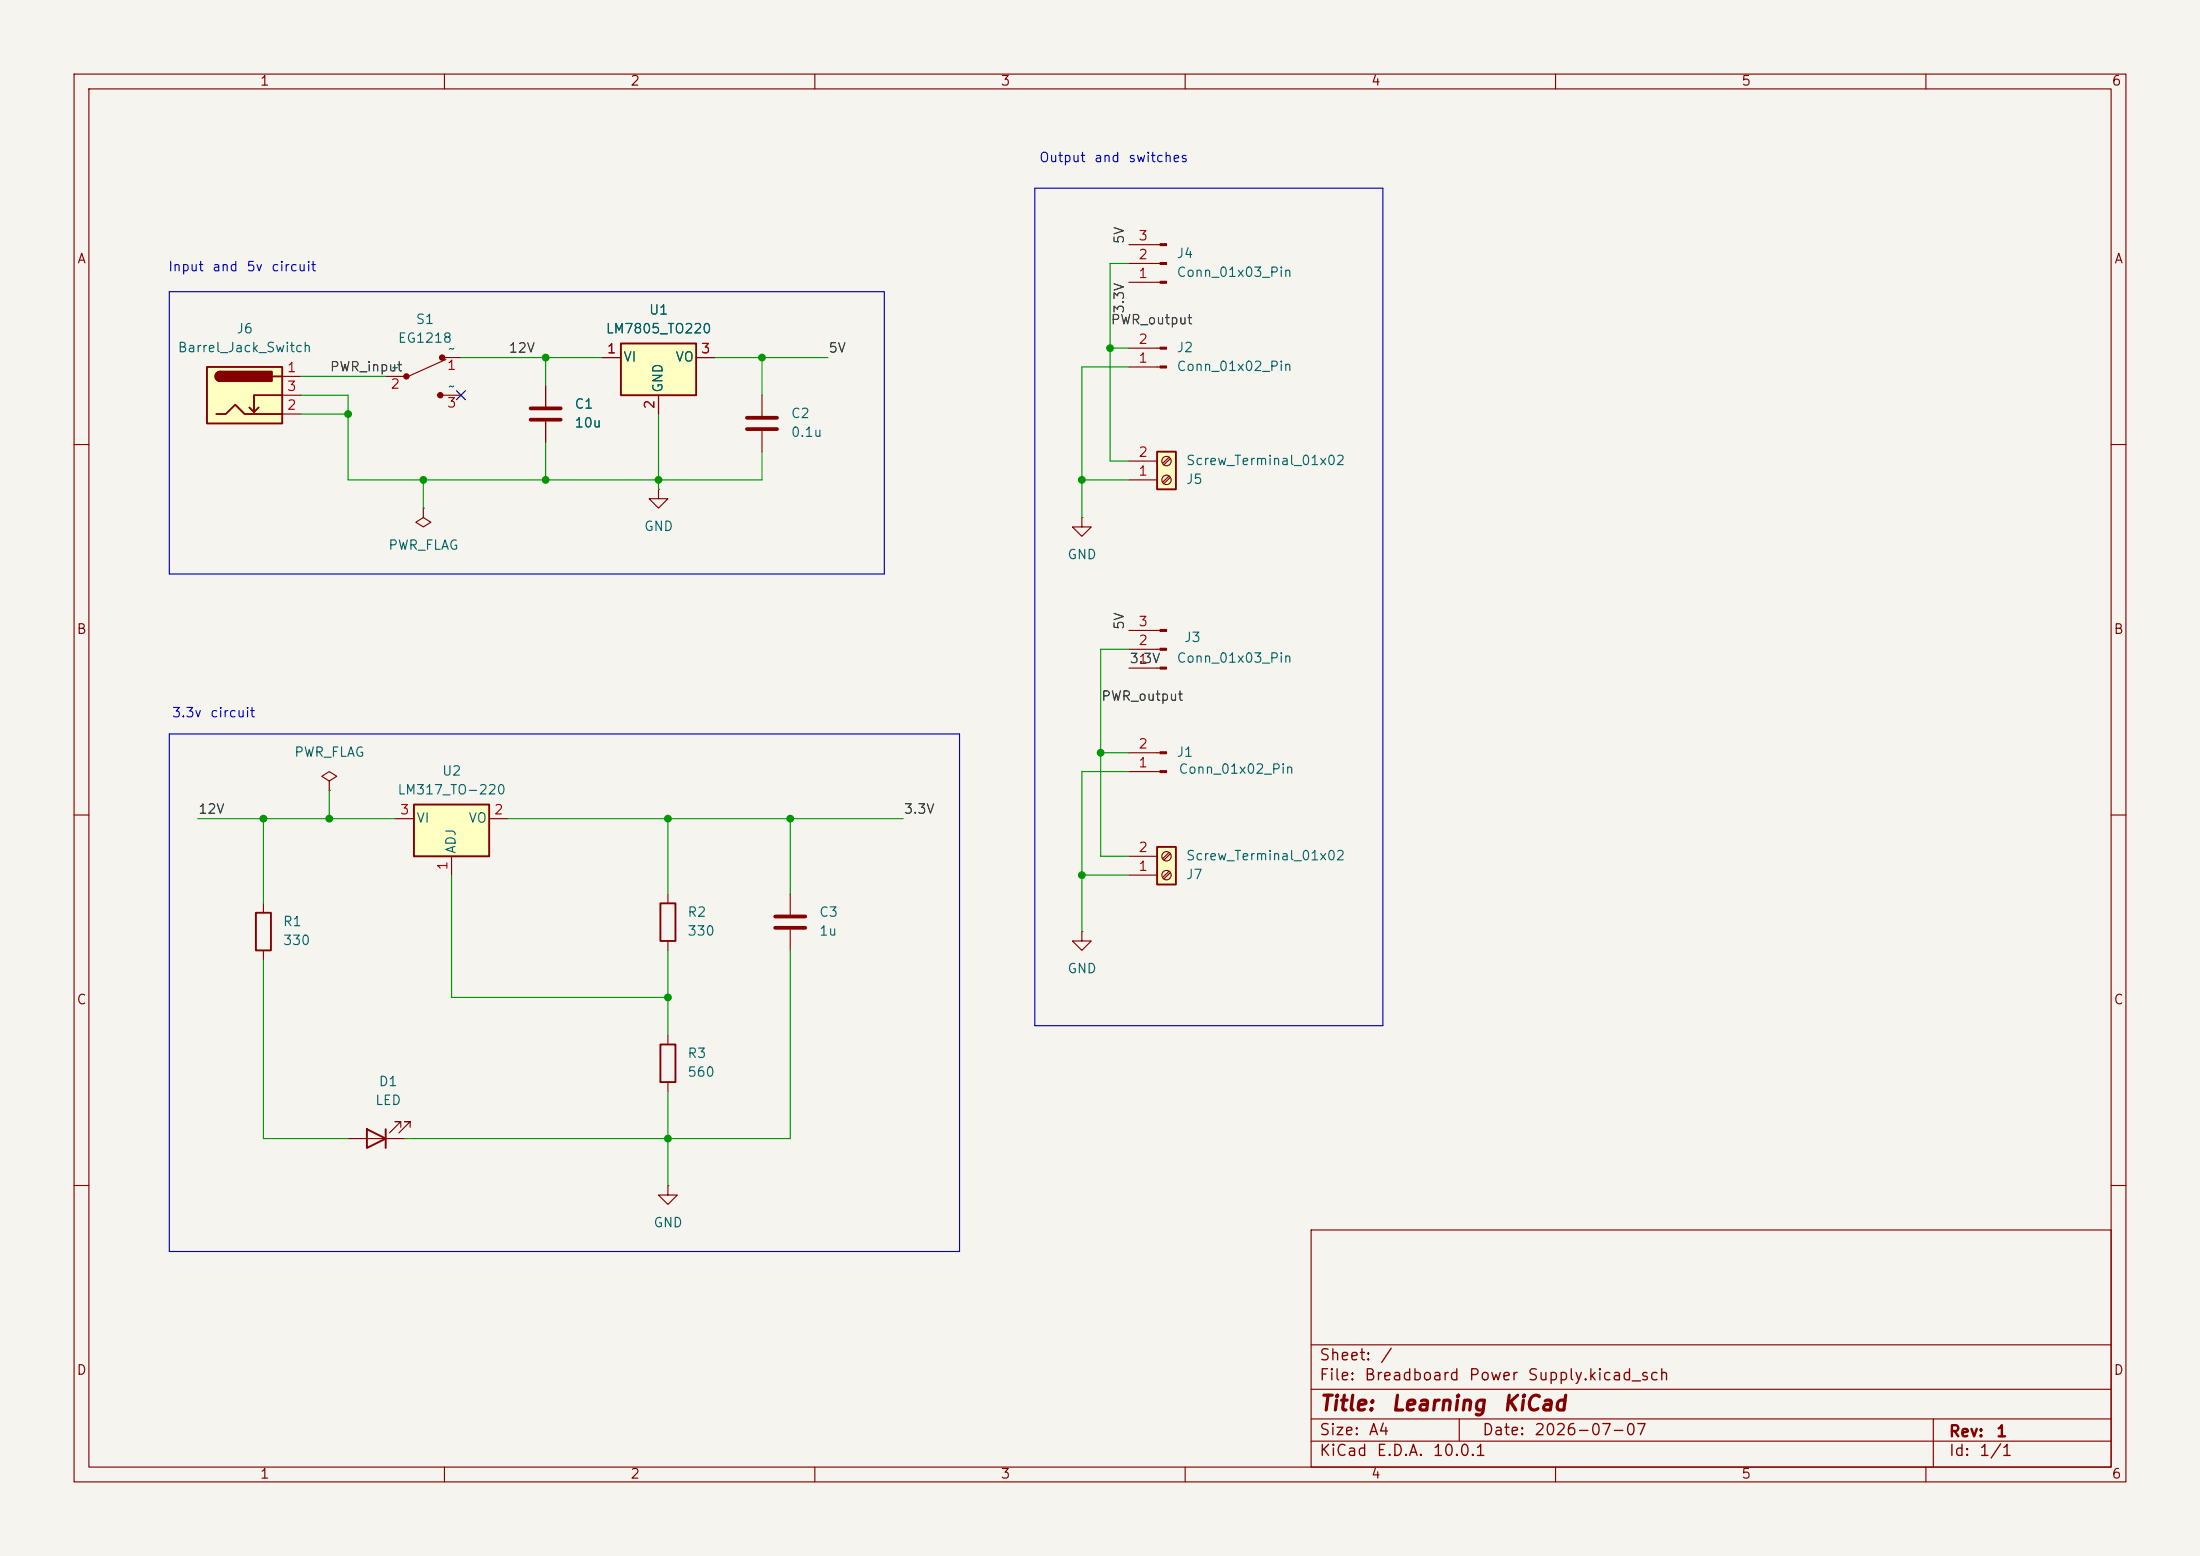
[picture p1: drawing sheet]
<svg xmlns="http://www.w3.org/2000/svg" width="297mm" height="210mm" viewBox="0 0 297 210" stroke-linecap="round" stroke-linejoin="round" font-family="sans-serif">
<path d="M0 0h297v210h-297z" fill="#f5f4ef" stroke="#f5f4ef" stroke-width=".14"/>
<g fill="none" stroke="#840000" stroke-width=".15">
<path d="M10 10h277v190h-277zM12 12h273v186h-273zM60 10v2M110 10v2M160 10v2M210 10v2M260 10v2M10 60h2M146 69.9v1.2h1.3l-1.3 1.3-1.2-1.3h1.2M146 69.9h.1M285 60h2M10 110h2"/>
<path d="M44.4 105.4l1.1-.6-1.1-.7-1 .7 1 .6v1.3M44.4 106.7h.1M285 110h2M106.7 120.7v2.7M106.7 125.5v2.8M10 160h2M177 166h108v32h-108zM285 160h2M60 198v2M110 198v2M160 198v2M177 194.5h108"/>
<path d="M177 191.5h108M177 187.5h108M177 181.5h108M197 191.5v3M210 198v2M260 198v2M261 191.5v6.5"/>
</g>
<path d="M104.6 123.7h4.1M104.6 125.2h4.1" fill="none" stroke="#840000" stroke-width=".51"/>
<path d="M83.8 46.4h10.2v6.9h-10.2z" fill="#ffffc2"/>
<path d="M83.8 46.4h10.2v6.9h-10.2zM34.5 123.2h2.1v5.1h-2.1z" fill="none" stroke="#840000" stroke-width=".25"/>
<path d="M73.7 52.1v2.8M73.7 56.9v2.8M81.3 48.3h2.5M88.9 53.3v2.6M94 48.3h2.5M102.9 53.3v2.8M102.9 58.2v2.8M35.6 121.9v1.3M35.6 128.3v1.2" fill="none" stroke="#840000" stroke-width=".15"/>
<path d="M71.6 55.1h4.1M71.6 56.6h4.1M100.8 56.4h4.1M100.8 57.9h4.1" fill="none" stroke="#840000" stroke-width=".51"/>
<path d="M55.9 108.6h10.1v7h-10.1z" fill="#ffffc2"/>
<path d="M55.9 108.6h10.1v7h-10.1zM89.2 121.9h2v5.1h-2zM49.5 152.4l2.6 1.3-2.6 1.2zM52.1 152.4v2.5" fill="none" stroke="#840000" stroke-width=".25"/>
<g fill="none" stroke="#840000" stroke-width=".15">
<path d="M152.4 38.1h4.2M152.4 35.6h4.2M152.4 33h4.2M53.3 110.5h2.6M61 115.6v2.5M66 110.5h2.6M152.4 104.1h4.2M152.4 101.6h4.2M90.2 120.7v1.2M90.2 127v1.3M47 153.7h7.6M54.1 152.1v-.7h-.8h.8l-1.5 1.5"/>
<path d="M55.4 152.1v-.7h-.8h.8l-1.6 1.5"/>
</g>
<g fill="#840000" stroke="#840000" stroke-width=".15">
<path d="M156.6 38h.9v.2h-.9z"/>
<path d="M156.6 35.4h.9v.3h-.9z"/>
<path d="M156.6 32.9h.9v.2h-.9z"/>
<path d="M156.6 104h.9v.3h-.9z"/>
<path d="M156.6 101.5h.9v.2h-.9z"/>
</g>
<path d="M156.2 114.3h2.5v5.1h-2.5z" fill="#ffffc2"/>
<path d="M156.2 114.3h2.5v5.1h-2.5zM89.2 141h2v5.1h-2z" fill="none" stroke="#840000" stroke-width=".25"/>
<g fill="none" stroke="#840000" stroke-width=".15">
<path d="M57.1 68.6v1.3l1.1 .6-1.1 .6-1-.6 1-.6M57.1 68.6h.1M88.9 66v1.3h1.3l-1.3 1.3-1.3-1.3h1.3M88.9 66h.1M152.4 118.1h3.8M152.4 115.6h3.8M157.8 117.6l-.9 .8M157.8 115.1l-.9 .8M158 117.8l-.9 .8M158 115.2l-.9 .9M90.2 139.7v1.3M146 125.7v1.3h1.3l-1.3 1.3-1.2-1.3h1.2"/>
<path d="M146 125.7h.1M90.2 146.1v1.2M90.2 160v1.3h1.2l-1.2 1.3-1.3-1.3h1.3M90.2 160h.1"/>
<circle cx="157.5" cy="118.1" r=".63"/>
<circle cx="157.5" cy="115.6" r=".63"/>
</g>
<path d="M27.9 49.5h10.2v7.7h-10.2z" fill="#ffffc2"/>
<path d="M27.9 49.5h10.2v7.7h-10.2zM29.2 55.9h1.3l1.2-1.3 1.3 1.3h5.1M29.7 50.2a.64 .64 0 0 0-.6 .6 .64 .64 0 0 0 .6 .6M34.9 55l-.6 .6M36.8 50.8h1.3M38.1 53.3h-3.8v2.3l-.6-.6" fill="none" stroke="#840000" stroke-width=".25"/>
<g fill="#840000" stroke="#840000" stroke-width=".25">
<path d="M29.3 50.4l.4-.2v1.2a.63 .63 0 0 1-.6-.4 .63 .63 0 0 1 .2-.6z"/>
<path d="M29.7 50.2h7v1.2h-7z"/>
</g>
<path d="M38.1 50.8h2.5M38.1 55.9h2.5M38.1 53.3h2.5M52.1 50.8h2.5M59.7 53.3h2.5M59.7 48.3h2.5M60.2 48.5l-5.1 2.3M152.4 90.2h4.2M152.4 87.6h4.2M152.4 85.1h4.2" fill="none" stroke="#840000" stroke-width=".15"/>
<g fill="#840000" stroke="#840000" stroke-width=".15">
<path d="M156.6 90h.9v.3h-.9z"/>
<path d="M156.6 87.5h.9v.3h-.9z"/>
<path d="M156.6 85h.9v.2h-.9z"/>
<circle cx="54.9" cy="50.8" r=".36"/>
<circle cx="59.4" cy="53.3" r=".36"/>
<circle cx="59.7" cy="48.3" r=".36"/>
</g>
<path d="M156.2 61h2.5v5h-2.5z" fill="#ffffc2"/>
<path d="M156.2 61h2.5v5h-2.5z" fill="none" stroke="#840000" stroke-width=".25"/>
<g fill="none" stroke="#840000" stroke-width=".15">
<path d="M73.7 52.1v2.8M73.7 56.9v2.8M81.3 48.3h2.5M88.9 53.3v2.6M94 48.3h2.5M152.4 49.5h4.2M152.4 47h4.2M152.4 64.8h3.8M152.4 62.2h3.8M157.8 64.3l-.9 .8M157.8 61.7l-.9 .9M158 64.4l-.9 .9"/>
<path d="M158 61.9l-.9 .8"/>
<circle cx="157.5" cy="62.2" r=".63"/>
<circle cx="157.5" cy="64.8" r=".63"/>
</g>
<g fill="#840000" stroke="#840000" stroke-width=".15">
<path d="M156.6 49.4h.9v.3h-.9z"/>
<path d="M156.6 46.9h.9v.2h-.9z"/>
</g>
<path d="M22.9 39.4h96.5v38.1h-96.5zM139.7 25.4h47v113h-47zM22.9 99.1h106.6v69.8h-106.6z" fill="none" stroke="#0000c2" stroke-width=".15"/>
<g fill="none" stroke="#009600" stroke-width=".15">
<path d="M152.4 35.6h-2.5v26.6h2.5M40.6 53.3h6.4v11.5h55.9v-3.8M40.6 50.8h11.5M40.6 55.9h6.4M62.2 48.3h19.1M73.7 48.3v3.8M73.7 59.7v5.1M88.9 55.9v10.1M96.5 48.3h15.3M102.9 48.3v5M149.9 47h2.5M152.4 49.5h-6.4v20.4"/>
<path d="M57.1 64.8v3.8M146 64.8h6.4M152.4 87.6h-3.8v28h3.8M26.7 110.5h26.6M35.6 110.5v11.4M44.4 106.7v3.8M61 118.1v16.5h29.2M68.6 110.5h53.3M90.2 110.5v10.2M106.7 110.5v10.2M146 118.1h6.4M148.6 101.6h3.8"/>
<path d="M152.4 104.1h-6.4v21.6M35.6 129.5v24.2h11.4M90.2 128.3v11.4M106.7 128.3v25.4h-52.1M90.2 147.3v12.7"/>
</g>
<path d="M61.6 52.7l1.2 1.2M62.8 52.7l-1.2 1.2" fill="none" stroke="#000084" stroke-width=".15"/>
<g fill="#009600" stroke="#009600" stroke-width=".14">
<circle cx="57.1" cy="64.8" r=".46"/>
<circle cx="73.7" cy="48.3" r=".46"/>
<circle cx="102.9" cy="48.3" r=".46"/>
<circle cx="47" cy="55.9" r=".46"/>
<circle cx="73.7" cy="64.8" r=".46"/>
<circle cx="148.6" cy="101.6" r=".46"/>
<circle cx="90.2" cy="153.7" r=".46"/>
<circle cx="90.2" cy="110.5" r=".46"/>
<circle cx="90.2" cy="134.6" r=".46"/>
<circle cx="146" cy="118.1" r=".46"/>
<circle cx="35.6" cy="110.5" r=".46"/>
<circle cx="106.7" cy="110.5" r=".46"/>
<circle cx="88.9" cy="64.8" r=".46"/>
<circle cx="44.4" cy="110.5" r=".46"/>
<circle cx="149.9" cy="47" r=".46"/>
<circle cx="146" cy="64.8" r=".46"/>
</g>
<g font-size="2" fill="#840000">
<text x="178" y="190.9">Title:</text>
<text x="187.7" y="190.9">Learning</text>
<text x="202.7" y="190.9">KiCad</text>
</g>
<g font-size="1.5" fill="#840000">
<text x="178" y="184">Sheet:</text>
<text x="186.2" y="184">/</text>
<text x="178" y="186.7">File:</text>
<text x="184.1" y="186.7">Breadboard</text>
<text x="198.2" y="186.7">Power</text>
<text x="206.1" y="186.7">Supply.kicad_sch</text>
<text x="178" y="196.9">KiCad</text>
<text x="178" y="194.1">Size:</text>
<text x="184.7" y="194.1">A4</text>
<text x="185.7" y="196.9">E.D.A.</text>
<text x="193.3" y="196.9">10.0.1</text>
<text x="200" y="194.1">Date:</text>
<text x="207" y="194.1">2026-07-07</text>
<text x="263" y="194.3">Rev:</text>
<text x="263" y="196.9">Id:</text>
<text x="267.1" y="196.9">1/1</text>
<text x="269.4" y="194.3">1</text>
</g>
<g font-size="1.3" fill="#840000">
<text x="35" y="11.9">1</text>
<text x="85" y="11.9">2</text>
<text x="135" y="11.9">3</text>
<text x="185" y="11.9">4</text>
<text x="235" y="11.9">5</text>
<text x="285" y="11.9">6</text>
<text x="10.3" y="35.9">A</text>
<text x="285.3" y="35.9">A</text>
<text x="10.3" y="85.9">B</text>
<text x="285.3" y="85.9">B</text>
<text x="10.3" y="135.9">C</text>
<text x="285.3" y="135.9">C</text>
<text x="10.3" y="185.9">D</text>
<text x="285.3" y="185.9">D</text>
<text x="35" y="199.9">1</text>
<text x="85" y="199.9">2</text>
<text x="135" y="199.9">3</text>
<text x="185" y="199.9">4</text>
<text x="235" y="199.9">5</text>
<text x="285" y="199.9">6</text>
</g>
<g font-size="1.3" fill="#0000c2">
<text x="140.2" y="22.2">Output</text>
<text x="147.6" y="22.2">and</text>
<text x="152.2" y="22.2">switches</text>
<text x="22.6" y="36.9">Input</text>
<text x="28.6" y="36.9">and</text>
<text x="33.2" y="36.9">5v</text>
<text x="36.5" y="36.9">circuit</text>
<text x="23.1" y="97.1">3.3v</text>
<text x="28.3" y="97.1">circuit</text>
</g>
<g font-size="1.3" fill="#0f0f0f">
<text x="152.1" y="33" transform="rotate(-90 152.1 33)">5V</text>
<text x="68.6" y="47.9">12V</text>
<text x="111.8" y="47.9">5V</text>
<text x="149.9" y="44.1">PWR_output</text>
<text x="152.1" y="42.4" transform="rotate(-90 152.1 42.4)">3.3V</text>
<text x="44.4" y="50.5">PWR_input</text>
<text x="152.1" y="85.1" transform="rotate(-90 152.1 85.1)">5V</text>
<text x="152.4" y="89.8">3.3V</text>
<text x="148.6" y="94.9">PWR_output</text>
<text x="26.7" y="110.1">12V</text>
<text x="121.9" y="110.1">3.3V</text>
</g>
<g font-size="1.3" fill="#a90000">
<text x="153.6" y="35.3">2</text>
<text x="153.6" y="32.8">3</text>
<text x="153.6" y="37.8">1</text>
<text x="153.6" y="46.7">2</text>
<text x="38.7" y="50.5">1</text>
<text x="38.7" y="53.1">3</text>
<text x="52.6" y="52.8">2</text>
<text x="60.3" y="50.2">1</text>
<text x="81.8" y="48">1</text>
<text x="94.5" y="48">3</text>
<text x="153.6" y="49.3">1</text>
<text x="38.7" y="55.6">2</text>
<text x="60.3" y="55.3">3</text>
<text x="88.6" y="55.3" transform="rotate(-90 88.6 55.3)">2</text>
<text x="153.6" y="64.5">1</text>
<text x="153.6" y="62">2</text>
<text x="153.6" y="89.9">1</text>
<text x="153.6" y="87.4">2</text>
<text x="153.6" y="84.8">3</text>
<text x="153.6" y="101.3">2</text>
<text x="153.6" y="103.9">1</text>
<text x="53.9" y="110.2">3</text>
<text x="66.6" y="110.2">2</text>
<text x="60.7" y="117.5" transform="rotate(-90 60.7 117.5)">1</text>
<text x="153.6" y="117.9">1</text>
<text x="153.6" y="115.3">2</text>
</g>
<g font-size="1.3" fill="#006464">
<text x="158.8" y="35.2">J4</text>
<text x="158.8" y="37.7">Conn_01x03_Pin</text>
<text x="23.9" y="47.9">Barrel_Jack_Switch</text>
<text x="31.8" y="45.3">J6</text>
<text x="53.6" y="46.6">EG1218</text>
<text x="56" y="44">S1</text>
<text x="81.7" y="45.3">LM7805_TO220</text>
<text x="87.5" y="42.8">U1</text>
<text x="158.8" y="47.9">J2</text>
<text x="52.8" y="50.5">~</text>
<text x="60.4" y="48">~</text>
<text x="60.4" y="53.1">~</text>
<text x="84.1" y="49.1">VI</text>
<text x="89.8" y="53.1" transform="rotate(-90 89.8 53.1)">GND</text>
<text x="91.1" y="49.1">VO</text>
<text x="158.8" y="50.4">Conn_01x02_Pin</text>
<text x="77.5" y="55.5">C1</text>
<text x="77.5" y="58">10u</text>
<text x="106.7" y="56.7">C2</text>
<text x="106.7" y="59.3">0.1u</text>
<text x="160" y="65.6">J5</text>
<text x="160" y="63.1">Screw_Terminal_01x02</text>
<text x="86.9" y="72">GND</text>
<text x="52.3" y="74.5">PWR_FLAG</text>
<text x="144" y="75.8">GND</text>
<text x="158.8" y="89.8">Conn_01x03_Pin</text>
<text x="159.8" y="87">J3</text>
<text x="39.6" y="102.5">PWR_FLAG</text>
<text x="53.6" y="107.5">LM317_TO-220</text>
<text x="59.6" y="105">U2</text>
<text x="158.8" y="102.5">J1</text>
<text x="159" y="104.7">Conn_01x02_Pin</text>
<text x="56.1" y="111.4">VI</text>
<text x="63.2" y="111.4">VO</text>
<text x="61.8" y="115.3" transform="rotate(-90 61.8 115.3)">ADJ</text>
<text x="160" y="119">J7</text>
<text x="160" y="116.4">Screw_Terminal_01x02</text>
<text x="38.1" y="125.3">R1</text>
<text x="92.7" y="124.1">R2</text>
<text x="110.5" y="124.1">C3</text>
<text x="38.1" y="127.9">330</text>
<text x="92.7" y="126.6">330</text>
<text x="110.5" y="126.6">1u</text>
<text x="144" y="131.7">GND</text>
<text x="92.7" y="143.1">R3</text>
<text x="50.6" y="149.5">LED</text>
<text x="51" y="146.9">D1</text>
<text x="92.7" y="145.6">560</text>
<text x="88.1" y="166">GND</text>
</g>
</svg>
